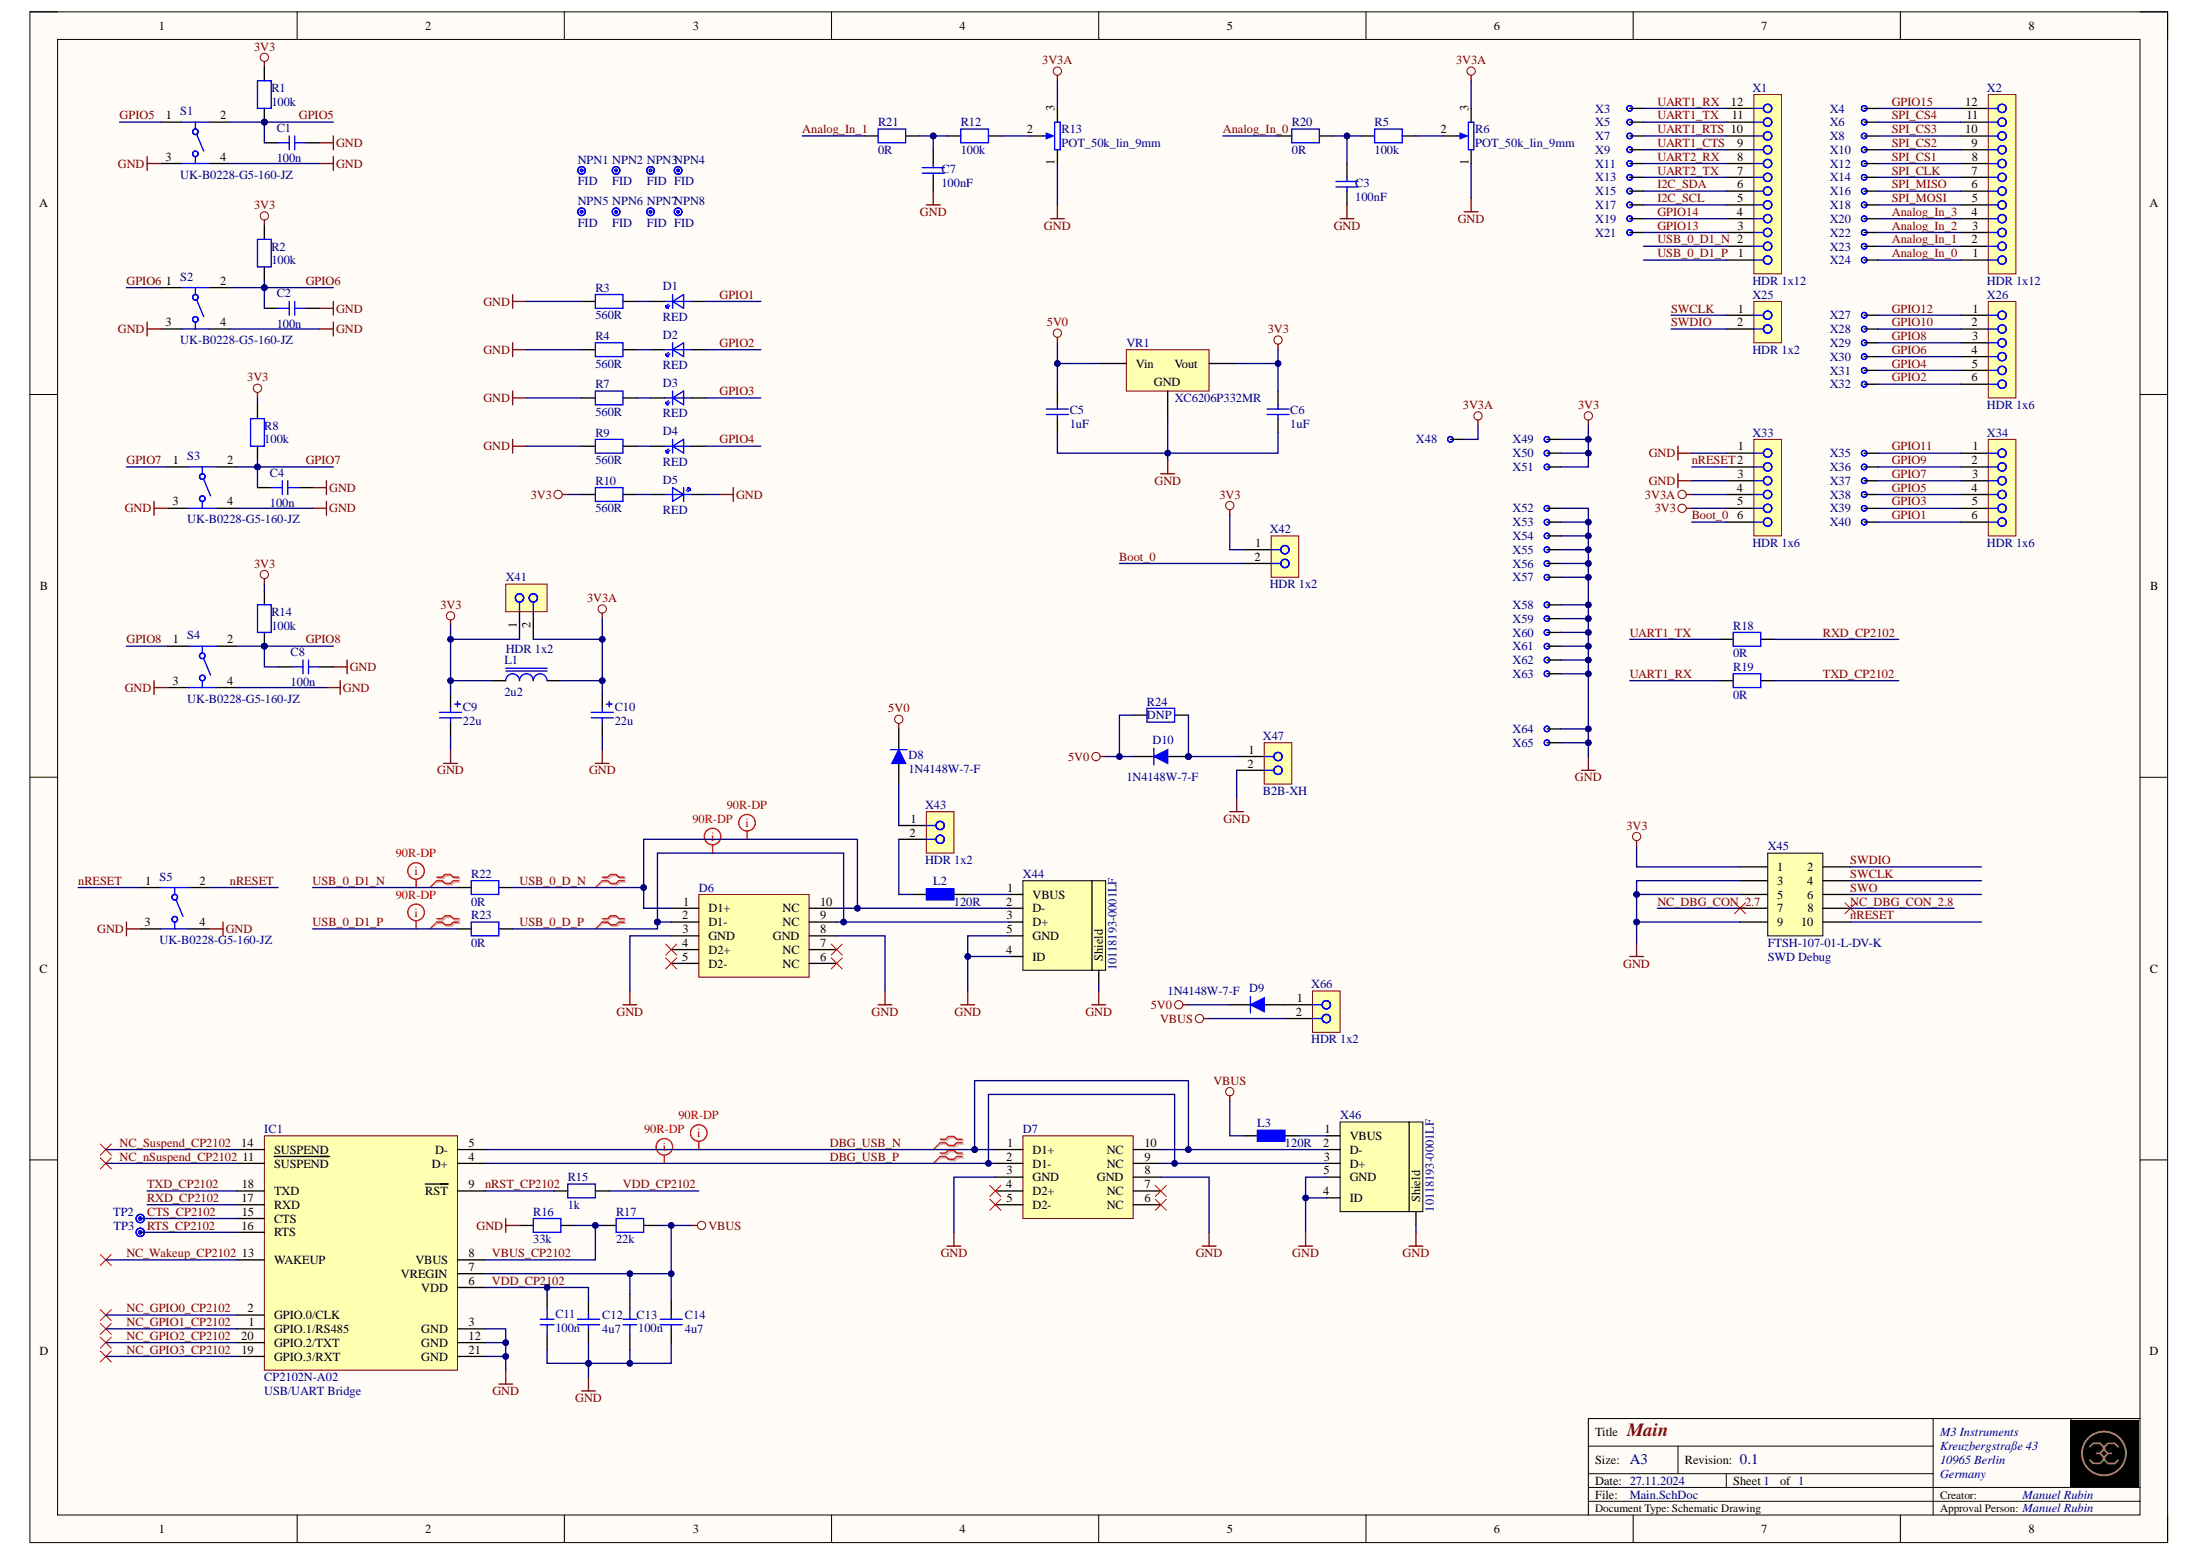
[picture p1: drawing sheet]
# Altium project G-Base-1.PrjPcb
Address2: Kreuzbergstraße 43; Address3: 10965 Berlin; Address4: Germany; ApprovalSchematic: Manuel Rubin; CompanyName: M3 Instruments; CreatorSchematic: Manuel Rubin; ProjectRevision: 0.1
1 sheet, 133 parts. Net scope: global (net labels, ports and power ports of the same name join across sheets).
Board file: erb-pcb0005.PcbDoc

## Sheet Main.SchDoc: Main
size A3; Author: Manuel Rubin; Revision: 0.1; SheetNumber: 1; SheetTotal: 1

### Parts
C1  100n  [CAPC1608X95N]
C2  100n  [CAPC1608X95N]
C3  100nF  [CAPC1608X95N]
C4  100n  [CAPC1608X95N]
C5  1uF  [CAPC2012X145N]
C6  1uF  [CAPC2012X145N]
C7  100nF  [CAPC1608X95N]
C8  100n  [CAPC1608X95N]
C9  22u  [CAPAE4643X54M]
C10  22u  [CAPAE4643X54M]
C11  100n  [CAPC1608X95N]
C12  4u7  [CAPC1608X95N]
C13  100n  [CAPC1608X95N]
C14  4u7  [CAPC1608X95N]
D1  RED  [WL-SMCW_0805]
D2  RED  [WL-SMCW_0805]
D3  RED  [WL-SMCW_0805]
D4  RED  [WL-SMCW_0805]
D5  RED  [WL-SMCW_0805]
D6  (no value)  [DQA R-PUSON-N10]
D7  (no value)  [DQA R-PUSON-N10]
D8  1N4148W-7-F  [SOD-123]
D9  1N4148W-7-F  [SOD-123]
D10  1N4148W-7-F  [SOD-123]
IC1  CP2102N-A02  DevNote: USB/UART Bridge  [SILABS_CP2102N-A02-GQFN20R]
L1  2u2  [INDP5050X39N]
L2  120R  [INDC1608X95AN]
L3  120R  [INDC1608X95AN]
NPN1  FID  [Fiducial_1mm]
NPN2  FID  [Fiducial_1mm]
NPN3  FID  [Fiducial_1mm]
NPN4  FID  [Fiducial_1mm]
NPN5  FID  [Fiducial_1mm]
NPN6  FID  [Fiducial_1mm]
NPN7  FID  [Fiducial_1mm]
NPN8  FID  [Fiducial_1mm]
R1  100k  [RESC2012X70N]
R2  100k  [RESC2012X70N]
R3  560R  [RESC1608X55N]
R4  560R  [RESC1608X55N]
R5  100k  [RESC2012X70N]
R6  POT_50k_lin_9mm  [PTV09]
R7  560R  [RESC1608X55N]
R8  100k  [RESC2012X70N]
R9  560R  [RESC1608X55N]
R10  560R  [RESC1608X55N]
R12  100k  [RESC2012X70N]
R13  POT_50k_lin_9mm  [PTV09]
R14  100k  [RESC2012X70N]
R15  1k  [RESC1608X55AN]
R16  33k  [RESC1608X55AN]
R17  22k  [RESC1608X55AN]
R18  0R  [RESC1608X55N]
R19  0R  [RESC1608X55N]
R20  0R  [RESC1608X55N]
R21  0R  [RESC1608X55N]
R22  0R  [RESC1608X55N]
R23  0R  [RESC1608X55N]
R24  DNP  [RESC2012X70N]  (no BOM)
S1  UK-B0228-G5-160-JZ  [UK-B0228-G5-160-JZ]
S2  UK-B0228-G5-160-JZ  [UK-B0228-G5-160-JZ]
S3  UK-B0228-G5-160-JZ  [UK-B0228-G5-160-JZ]
S4  UK-B0228-G5-160-JZ  [UK-B0228-G5-160-JZ]
S5  UK-B0228-G5-160-JZ  [UK-B0228-G5-160-JZ]
TP2  TP 0.7mm  [TP_0.7mm]  (value not drawn)  (no BOM)
TP3  TP 0.7mm  [TP_0.7mm]  (value not drawn)  (no BOM)
VR1  XC6206P332MR  [SOT95P280X135-3N_123]
X1  HDR 1x12  [61301211821_NO]
X2  HDR 1x12  [61301211821_NO]
X3  PAD  [PAD_1.1_1.6]  (value not drawn)  (net tie, no BOM)
X4  PAD  [PAD_1.1_1.6]  (value not drawn)  (net tie, no BOM)
X5  PAD  [PAD_1.1_1.6]  (value not drawn)  (net tie, no BOM)
X6  PAD  [PAD_1.1_1.6]  (value not drawn)  (net tie, no BOM)
X7  PAD  [PAD_1.1_1.6]  (value not drawn)  (net tie, no BOM)
X8  PAD  [PAD_1.1_1.6]  (value not drawn)  (net tie, no BOM)
X9  PAD  [PAD_1.1_1.6]  (value not drawn)  (net tie, no BOM)
X10  PAD  [PAD_1.1_1.6]  (value not drawn)  (net tie, no BOM)
X11  PAD  [PAD_1.1_1.6]  (value not drawn)  (net tie, no BOM)
X12  PAD  [PAD_1.1_1.6]  (value not drawn)  (net tie, no BOM)
X13  PAD  [PAD_1.1_1.6]  (value not drawn)  (net tie, no BOM)
X14  PAD  [PAD_1.1_1.6]  (value not drawn)  (net tie, no BOM)
X15  PAD  [PAD_1.1_1.6]  (value not drawn)  (net tie, no BOM)
X16  PAD  [PAD_1.1_1.6]  (value not drawn)  (net tie, no BOM)
X17  PAD  [PAD_1.1_1.6]  (value not drawn)  (net tie, no BOM)
X18  PAD  [PAD_1.1_1.6]  (value not drawn)  (net tie, no BOM)
X19  PAD  [PAD_1.1_1.6]  (value not drawn)  (net tie, no BOM)
X20  PAD  [PAD_1.1_1.6]  (value not drawn)  (net tie, no BOM)
X21  PAD  [PAD_1.1_1.6]  (value not drawn)  (net tie, no BOM)
X22  PAD  [PAD_1.1_1.6]  (value not drawn)  (net tie, no BOM)
X23  PAD  [PAD_1.1_1.6]  (value not drawn)  (net tie, no BOM)
X24  PAD  [PAD_1.1_1.6]  (value not drawn)  (net tie, no BOM)
X25  HDR 1x2  [61300211821_NO]
X26  HDR 1x6  [61300611821_NO]
X27  PAD  [PAD_1.1_1.6]  (value not drawn)  (net tie, no BOM)
X28  PAD  [PAD_1.1_1.6]  (value not drawn)  (net tie, no BOM)
X29  PAD  [PAD_1.1_1.6]  (value not drawn)  (net tie, no BOM)
X30  PAD  [PAD_1.1_1.6]  (value not drawn)  (net tie, no BOM)
X31  PAD  [PAD_1.1_1.6]  (value not drawn)  (net tie, no BOM)
X32  PAD  [PAD_1.1_1.6]  (value not drawn)  (net tie, no BOM)
X33  HDR 1x6  [61300611821_NO]
X34  HDR 1x6  [61300611821_NO]
X35  PAD  [PAD_1.1_1.6]  (value not drawn)  (net tie, no BOM)
X36  PAD  [PAD_1.1_1.6]  (value not drawn)  (net tie, no BOM)
X37  PAD  [PAD_1.1_1.6]  (value not drawn)  (net tie, no BOM)
X38  PAD  [PAD_1.1_1.6]  (value not drawn)  (net tie, no BOM)
X39  PAD  [PAD_1.1_1.6]  (value not drawn)  (net tie, no BOM)
X40  PAD  [PAD_1.1_1.6]  (value not drawn)  (net tie, no BOM)
X41  HDR 1x2  [CON_HEADER2.54_1x2W]
X42  HDR 1x2  [CON_HEADER2.54_1x2W]
X43  HDR 1x2  [CON_HEADER2.54_1x2W]
X44  10118193-0001LF  [USB-Micro-B-RA-SMD-PiP]
X45  FTSH-107-01-L-DV-K  DevNote: SWD Debug  [HDR_2x5-SMD-1.27mm-K]
X46  10118193-0001LF  [USB-Micro-B-RA-SMD-PiP]
X47  B2B-XH  [JST_B2B-XH-A_(LF)(SN)]
X48  PAD  [PAD_1.1_1.6]  (value not drawn)  (net tie, no BOM)
X49  PAD  [PAD_1.1_1.6]  (value not drawn)  (net tie, no BOM)
X50  PAD  [PAD_1.1_1.6]  (value not drawn)  (net tie, no BOM)
X51  PAD  [PAD_1.1_1.6]  (value not drawn)  (net tie, no BOM)
X52  PAD  [PAD_1.1_1.6]  (value not drawn)  (net tie, no BOM)
X53  PAD  [PAD_1.1_1.6]  (value not drawn)  (net tie, no BOM)
X54  PAD  [PAD_1.1_1.6]  (value not drawn)  (net tie, no BOM)
X55  PAD  [PAD_1.1_1.6]  (value not drawn)  (net tie, no BOM)
X56  PAD  [PAD_1.1_1.6]  (value not drawn)  (net tie, no BOM)
X57  PAD  [PAD_1.1_1.6]  (value not drawn)  (net tie, no BOM)
X58  PAD  [PAD_1.1_1.6]  (value not drawn)  (net tie, no BOM)
X59  PAD  [PAD_1.1_1.6]  (value not drawn)  (net tie, no BOM)
X60  PAD  [PAD_1.1_1.6]  (value not drawn)  (net tie, no BOM)
X61  PAD  [PAD_1.1_1.6]  (value not drawn)  (net tie, no BOM)
X62  PAD  [PAD_1.1_1.6]  (value not drawn)  (net tie, no BOM)
X63  PAD  [PAD_1.1_1.6]  (value not drawn)  (net tie, no BOM)
X64  PAD  [PAD_1.1_1.6]  (value not drawn)  (net tie, no BOM)
X65  PAD  [PAD_1.1_1.6]  (value not drawn)  (net tie, no BOM)
X66  HDR 1x2  [CON_HEADER2.54_1x2W]

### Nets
3V3: C6.1 C9.1 L1.1 R1.2 R2.2 R8.2 R10.1 R14.2 VR1.2(Vout) X33.5 X41.1 X42.1 X45.1 X49.1 X50.1 X51.1
3V3A: C10.1 L1.2 R6.3 R13.3 X33.4 X41.2 X48.1
5V0: C5.1 D8.2(K) D9.2(K) D10.2(K) R24.1 VR1.3(Vin)
GND: C1.2 C2.2 C3.2 C4.2 C5.2 C6.2 C7.2 C8.2 C9.2 C10.2 C11.1 C12.1 C13.1 C14.1 D5.K D6.3(GND) D6.8(GND) D7.3(GND) D7.8(GND) IC1.3(GND) IC1.12(GND) IC1.21(GND) R3.1 R4.1 R6.1 R7.1 R9.1 R13.1 R16.2 S1.3 S1.4 S2.3 S2.4 S3.3 S3.4 S4.3 S4.4 S5.3 S5.4 VR1.1(GND) X33.1 X33.3 X44.4(ID) X44.5(GND) X44.6(Shield) X45.3 X45.5 X45.9 X46.4(ID) X46.5(GND) X46.6(Shield) X47.2 X52.1 X53.1 X54.1 X55.1 X56.1 X57.1 X58.1 X59.1 X60.1 X61.1 X62.1 X63.1 X64.1 X65.1
VBUS: C13.2 C14.2 IC1.7(VREGIN) L3.1 R17.1 X66.2
Analog_In_0: R20.2 X2.1 X24.1
Analog_In_1: R21.2 X2.2 X23.1
Analog_In_2: X2.3 X22.1
Analog_In_3: X2.4 X20.1
Boot_0: X33.6 X42.2
CTS_CP2102: IC1.15(CTS) TP2.1
DBG_USB_N: D7.1(D1+) D7.10(NC) IC1.5(D-) X46.2(D-)
DBG_USB_P: D7.2(D1-) D7.9(NC) IC1.4(D+) X46.3(D+)
GPIO1: D1.A X34.6 X40.1
GPIO2: D2.A X26.6 X32.1
GPIO3: D3.A X34.5 X39.1
GPIO4: D4.A X26.5 X31.1
GPIO5: C1.1 R1.1 S1.1 S1.2 X34.4 X38.1
GPIO6: C2.1 R2.1 S2.1 S2.2 X26.4 X30.1
GPIO7: C4.1 R8.1 S3.1 S3.2 X34.3 X37.1
GPIO8: C8.1 R14.1 S4.1 S4.2 X26.3 X29.1
GPIO9: X34.2 X36.1
GPIO10: X26.2 X28.1
GPIO11: X34.1 X35.1
GPIO12: X26.1 X27.1
GPIO13: X1.3 X21.1
GPIO14: X1.4 X19.1
GPIO15: X2.12 X4.1
I2C_SCL: X1.5 X17.1
I2C_SDA: X1.6 X15.1
NC_DBG_CON_2.7: X45.7
NC_DBG_CON_2.8: X45.8
NC_GPIO0_CP2102: IC1.2(GPIO.0/CLK)
NC_GPIO1_CP2102: IC1.1(GPIO.1/RS485)
NC_GPIO2_CP2102: IC1.20(GPIO.2/TXT)
NC_GPIO3_CP2102: IC1.19(GPIO.3/RXT)
NC_nSuspend_CP2102: IC1.11(~{SUSPEND})
NC_Suspend_CP2102: IC1.14(SUSPEND)
NC_Wakeup_CP2102: IC1.13(WAKEUP)
nRESET: S5.1 S5.2 X33.2 X45.10
nRST_CP2102: IC1.9(~{RST}) R15.2
RTS_CP2102: IC1.16(RTS) TP3.1
RXD_CP2102: IC1.17(RXD) R18.1
SPI_CLK: X2.7 X14.1
SPI_CS1: X2.8 X12.1
SPI_CS2: X2.9 X10.1
SPI_CS3: X2.10 X8.1
SPI_CS4: X2.11 X6.1
SPI_MISO: X2.6 X16.1
SPI_MOSI: X2.5 X18.1
SWCLK: X25.1 X45.4
SWDIO: X25.2 X45.2
SWO: X45.6
TXD_CP2102: IC1.18(TXD) R19.1
UART1_CTS: X1.9 X9.1
UART1_RTS: X1.10 X7.1
UART1_RX: R19.2 X1.12 X3.1
UART1_TX: R18.2 X1.11 X5.1
UART2_RX: X1.8 X11.1
UART2_TX: X1.7 X13.1
USB_0_D1_N: R22.2 X1.2
USB_0_D1_P: R23.2 X1.1
USB_0_D_N: D6.1(D1+) D6.10(NC) R22.1 X44.2(D-)
USB_0_D_P: D6.2(D1-) D6.9(NC) R23.1 X44.3(D+)
VBUS_CP2102: IC1.8(VBUS) R16.1 R17.2
VDD_CP2102: C11.2 C12.2 IC1.6(VDD) R15.1
NetC3_1: C3.1 R5.1 R20.1
NetC7_1: C7.1 R12.1 R21.1
NetD1_K: D1.K R3.2
NetD2_K: D2.K R4.2
NetD3_K: D3.K R7.2
NetD4_K: D4.K R9.2
NetD5_A: D5.A R10.2
NetD8_1: D8.1(A) X43.1
NetD9_1: D9.1(A) X66.1
NetD10_1: D10.1(A) R24.2 X47.1
NetL2_1: L2.1 X43.2
NetL2_2: L2.2 X44.1(VBUS)
NetL3_2: L3.2 X46.1(VBUS)
NetR5_2: R5.2 R6.2
NetR12_2: R12.2 R13.2

Not connected (* = marked no-connect by the designer): D6 4(D2+)* 5(D2-)* 6(NC)* 7(NC)*; D7 4(D2+)* 5(D2-)* 6(NC)* 7(NC)*

### Layout directives
differential pair: DBG_USB_N, DBG_USB_P, USB_0_D1_N, USB_0_D1_P, USB_0_D_N, USB_0_D_P
net class 90R-DP: DBG_USB_N, DBG_USB_P, USB_0_D1_N, USB_0_D1_P, USB_0_D_N, USB_0_D_P

## Assembly variants
EmptyBoard: not fitted C1 C2 C3 C4 C5 C6 C7 C8 C9 C10 C11 C12 C13 C14 D1 D2 D3 D4 D5 D6 D7 D8 D9 D10 IC1 L1 L2 L3 NPN1 NPN2 NPN3 NPN4 NPN5 NPN6 NPN7 NPN8 R1 R2 R3 R4 R5 R6 R7 R8 R9 R10 R12 R13 R14 R15 R16 R17 R18 R19 R20 R21 R22 R23 R24 S1 S2 S3 S4 S5 TP2 TP3 VR1 X1 X2 X3 X4 X5 X6 X7 X8 X9 X10 X11 X12 X13 X14 X15 X16 X17 X18 X19 X20 X21 X22 X23 X24 X25 X26 X27 X28 X29 X30 X31 X32 X33 X34 X35 X36 X37 X38 X39 X40 X41 X42 X43 X44 X45 X46 X47 X48 X49 X50 X51 X52 X53 X54 X55 X56 X57 X58 X59 X60 X61 X62 X63 X64 X65 X66
